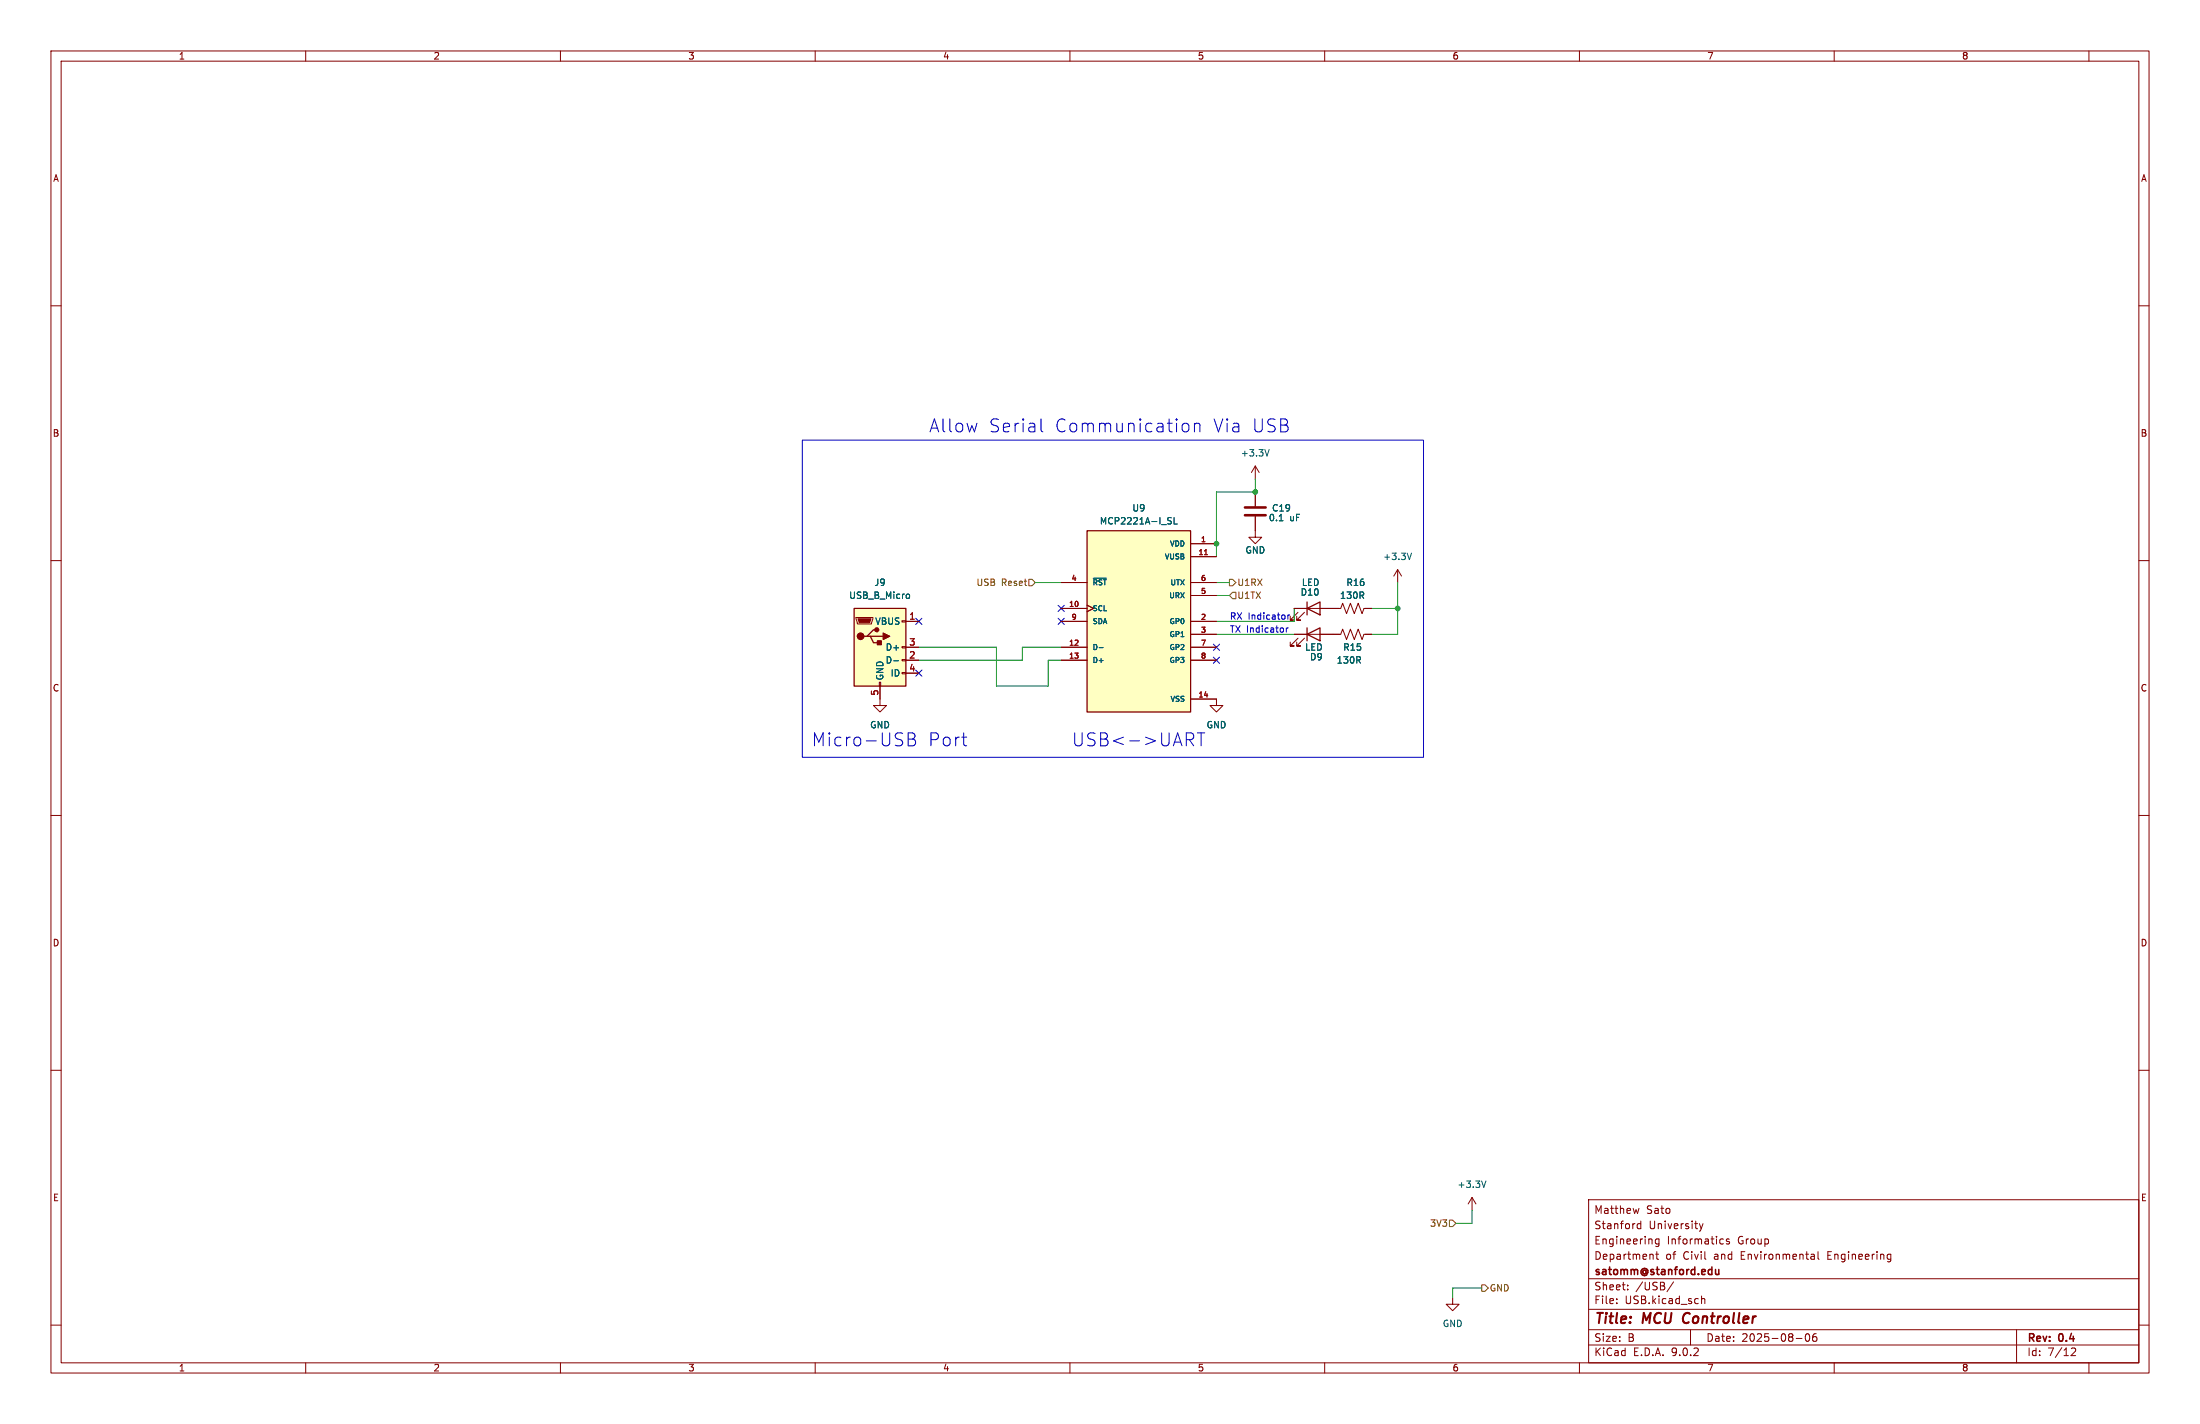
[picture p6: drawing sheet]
<svg xmlns="http://www.w3.org/2000/svg" width="432mm" height="279mm" viewBox="0 0 432 279" stroke-linecap="round" stroke-linejoin="round" font-family="sans-serif">
<g fill="none" stroke="#840000" stroke-width=".2">
<path d="M10 10h411.8v259.4h-411.8zM12 12h407.8v255.4h-407.8zM60 10v2M110 10v2M160 10v2M210 10v2M260 10v2M310 10v2M360 10v2M410 10v2M10 60h2M419.8 60h2"/>
<path d="M10 110h2M419.8 110h2M10 160h2M419.8 160h2M10 210h2M419.8 210h2M311.8 235.4h108v32h-108zM321.7 237.1l-.3 1-.3-.7M322 239.6v1.5M10 260h2M311.8 256.9h108M311.8 250.9h108"/>
<path d="M317.3 255.6v.2M317.3 254.9v.1M319.5 252.9v.2M319.5 252.2v.1M322 240.2l-.4-.1-.3 .3 .2 .6h.5M324.4 246.2l.1 .9M325 246.1h.5M325.2 245.6v1.3l.3 .2M325.6 243.1v1.2l-.3 .3-.3-.1M325.6 243.2l-.4-.1-.3 .3 .1 .6h.6M328.5 251.5l-1.3 1.9M333.5 240.1l.4 1"/>
<path d="M333.9 241.1l-.4 .5M334 254.3v1.5M334 254.9l.2-.1 .3 .1 .1 .9M334.3 240.1l-.4 1M337.8 243.1l.5 .1M338.3 244l-.5 .1M339.4 243.2l-.4-.1-.2 .2 .1 .2 .5 .2v.3h-.6M355.6 246.1h.3l.2 .2v.8M356.1 247l-.5 .1M356.1 246.4l-.5 .1M356.8 245.6v1.3l.2 .2M370.7 246.1l.4 .1"/>
<path d="M371.1 247l-.4 .1M371.1 246.1v1.2l-.3 .3M419.8 260h2M60 267.4v2M110 267.4v2M160 267.4v2M210 267.4v2M260 267.4v2M310 267.4v2M311.8 263.9h108M311.8 260.9h108M331.8 260.9v3"/>
<path d="M352.5 262.6h1.2M354.5 261.8l.2-.1a.8 .8 0 0 1 .5 .7 .8 .8 0 0 1-.5 .8l-.2-.2-.2-.4zM356.5 261.7a.59 .59 0 0 0-.7 .6v.6l.1 .2 .4 .1 .2-.2 .1-.5-.1-.2h-.5l-.2 .2M360 267.4v2M395.8 260.9v6.5M406.5 264.6l.6-.1 .2 .1 .1 .3-.9 1.1h.9M410 267.4v2"/>
</g>
<path d="M330.6 257.9l-.1 .2a1.23 1.23 0 0 0 .1 1.4" fill="none" stroke="#840000" stroke-width=".4"/>
<path d="M336.7 249.1l.1 .9 .3 .1 .3-.2M337.4 249.1v1" fill="none" stroke="#840000" stroke-width=".3"/>
<path d="M213.4 104.1h20.3v35.6h-20.3z" fill="#ffffc2"/>
<path d="M213.4 104.1h20.3v35.6h-20.3z" fill="none" stroke="#840000" stroke-width=".25"/>
<g fill="none" stroke="#840000" stroke-width=".2">
<path d="M208.3 114.3h5.1M208.3 119.4h5.1M213.4 118.7l1.2 .7-1.2 .6M233.7 114.3h5.1M233.7 106.7h5.1M233.7 109.2h5.1M233.7 116.8h5.1M172.7 137.2v1.2h1.3l-1.3 1.3-1.3-1.3h1.3M208.3 121.9h5.1M208.3 127h5.1M208.3 129.5h5.1M233.7 121.9h5.1"/>
<path d="M233.7 127h5.1M233.7 129.5h5.1M233.7 124.5h5.1M233.7 137.2h5.1"/>
</g>
<path d="M214.6 113.5h2.5M229.4 102.1l.4 .2 .1 .3-.2 .2h-.3M229.4 101.5l.5 .1M230.4 101.5v1.3h.6M215.7 127.1h.8" fill="none" stroke="#006464" stroke-width=".2"/>
<path d="M236.4 108.8h.6" fill="none" stroke="#a90000" stroke-width=".2"/>
<path d="M167.6 119.4h10.2v15.2h-10.2z" fill="#ffffc2"/>
<path d="M167.6 119.4h10.2v15.2h-10.2zM256.5 119.4l2.6-1.3v2.6zM256.5 118.1v2.6M170.2 124.8h.6l.6 1.3h1.3M170.8 124.8h2.6M172.1 123.6h-.7l-1.2 1.2h-.7M256.5 124.5l2.6-1.3v2.5zM256.5 123.2v2.5" fill="none" stroke="#840000" stroke-width=".25"/>
<g fill="none" stroke="#840000" stroke-width=".2">
<path d="M246.4 91.4l-.8 1.3M246.4 91.4l.7 1.3M246.4 91.4v2.6M246.4 96.5v2.8M208.3 119.4h5.1M208.3 114.3h5.1M213.4 118.7l1.2 .7-1.2 .6M233.7 114.3h5.1M233.7 106.7h5.1M233.7 109.2h5.1M233.7 116.8h5.1M246.4 101.3v4.1h1.2l-1.2 1.3-1.3-1.3h1.3"/>
<path d="M254 119.4h9.1l.4-1 .8 2 .7-2 .8 2 .8-2 .7 2 .4-1h1.5M274.3 111.8l-.7 1.2M274.3 111.8l.8 1.2M274.3 111.8v2.5M168 121.2h3.3v.2l-.2 1h-2.8zM172.6 133.9h.2v.7h-.2zM172.7 134.6v2.6M177 121.8h.8v.2h-.8zM177 126.9h.8v.2h-.8zM177 129.4h.8v.3h-.8zM177 132h.8v.2h-.8zM177.8 121.9h2.5"/>
<path d="M177.8 127h2.5M177.8 129.5h2.5M177.8 132.1h2.5M208.3 121.9h5.1M208.3 127h5.1M208.3 129.5h5.1M233.7 137.2h5.1v1.2h1.2l-1.2 1.3-1.3-1.3h1.3M233.7 121.9h5.1M233.7 127h5.1M233.7 129.5h5.1M233.7 124.5h5.1M254 124.5h9.1l.4-1.1 .8 2.1 .7-2.1 .8 2.1 .8-2.1 .7 2.1 .4-1h1.5"/>
<path d="M254.8 125.2l-1.6 1.5h.8h-.8v-.7M254.8 120.1l-1.6 1.6h.8h-.8v-.8M256 125.2l-1.5 1.5h.8h-.8v-.7M256 120.1l-1.5 1.6h.8h-.8v-.8M288.9 235l-.7 1.2M288.9 235l.8 1.2M288.9 235v2.5M285.1 254.6v1.3h1.3l-1.3 1.3-1.3-1.3h1.3"/>
</g>
<path d="M168.4 121.4h2.5l-.2 .8h-2z" fill="#840000" stroke="#840000" stroke-width=".2"/>
<g fill="#840000" stroke="#840000" stroke-width=".25">
<path d="M172.2 125.7h.8v.8h-.8z"/>
<path d="M173.4 124.2l1.2 .6-1.2 .7z"/>
<circle cx="168.9" cy="124.8" r=".63"/>
<circle cx="172.1" cy="123.6" r=".38"/>
</g>
<path d="M249.1 88.2l-.4 1.3M178.1 116.6l.4 .2v.5l-.4 .1M214.6 113.5h2.5M229.4 102.1l.4 .2 .1 .3-.2 .2h-.3M229.4 101.5l.5 .1M230.4 101.5v1.3h.6M251.1 102.2h.7M277 108.5l-.4 1.3M175.4 129.6h1M215.7 127.1h.8M291.6 231.7l-.4 1.3" fill="none" stroke="#006464" stroke-width=".2"/>
<path d="M244.3 99.6h4.1M244.3 101.1h4.1" fill="none" stroke="#840000" stroke-width=".51"/>
<path d="M201.9 113.7h.7l.6 .6-.6 .6h-.7zM241.3 113.7h.6l.7 .6-.7 .6h-.6zM241.9 116.2h.7v1.3h-.7l-.6-.7zM284.5 239.4h.6l.6 .6-.6 .7h-.6zM290.8 252.1h.7l.6 .6-.6 .7h-.7z" fill="none" stroke="#725600" stroke-width=".2"/>
<path d="M246.4 94v2.5h-7.6v12.7M203.2 114.3h5.1M238.8 114.3h2.5M238.8 116.8h2.5M254 119.4v2.5h-15.2M269.2 119.4h5.1M274.3 114.3v10.2h-5.1M180.3 127h15.3v7.6h10.1v-5.1h2.6M208.3 127h-7.6v2.5h-20.4M238.8 124.5h15.2M288.9 237.5v2.5h-3.2M290.8 252.7h-5.7v1.9" fill="none" stroke="#009600" stroke-width=".2"/>
<path d="M207.7 118.8l1.2 1.2M208.9 118.8l-1.2 1.2M179.7 121.3l1.2 1.2M179.7 131.5l1.2 1.2M180.9 121.3l-1.2 1.2M180.9 131.5l-1.2 1.2M207.7 121.3l1.2 1.2M208.9 121.3l-1.2 1.2M238.2 128.9l1.2 1.2M238.2 126.4l1.2 1.2M239.4 128.9l-1.2 1.2M239.4 126.4l-1.2 1.2" fill="none" stroke="#000084" stroke-width=".2"/>
<g fill="none" stroke="#0000c2" stroke-width=".2">
<path d="M157.5 86.4h121.9v62.2h-121.9zM204.3 82.2v2.2l.4 .3M232.3 83.2a.69 .69 0 0 1 1 .3v.8a.69 .69 0 0 1-1 .3M234.4 83.3a.63 .63 0 0 1 1.1 .1v1.3M234.4 83v1.7M252.5 123.2v.8M252.8 120.7v.8M252.8 123.2l-.3 .2M253.1 120.7l-.3 .2M178.3 143.8h.8a.62 .62 0 0 1 .5 .6 .62 .62 0 0 1-.5 .6 .68 .68 0 0 1 .6 .6 .68 .68 0 0 1-.5 .7h-.9zM178.3 145h.8M232.8 143.8h1a.69 .69 0 0 1 .5 .7 .69 .69 0 0 1-.5 .6h-1"/>
<path d="M233.4 145.1l.9 1.2M235 143.8h1.5M235.7 143.8v2.5"/>
</g>
<path d="M236.4 108.8h.6" fill="none" stroke="#a90000" stroke-width=".2"/>
<g fill="#009600" stroke="#009600" stroke-width=".2">
<circle cx="274.3" cy="119.4" r=".46"/>
<circle cx="238.8" cy="106.7" r=".46"/>
<circle cx="246.4" cy="96.5" r=".46"/>
</g>
<g font-size="3.5" fill="#0000c2">
<text x="182.3" y="85.1">Allow</text>
<text x="194" y="85.1">Serial</text>
<text x="206.9" y="85.1">Communication</text>
<text x="237.9" y="85.1">Via USB</text>
<text x="159.3" y="146.7">Micro-USB</text>
<text x="182.1" y="146.7">Port</text>
<text x="210.4" y="146.7">USB&lt;-&gt;UART</text>
</g>
<g font-size="2.8" fill="#840000">
<text x="312.8" y="260.3">Title:</text>
<text x="322.5" y="260.3">MCU</text>
<text x="331.2" y="260.3">Controller</text>
</g>
<g font-size="2.1" fill="#840000">
<text x="312.8" y="238.4">Matthew</text>
<text x="323.1" y="238.4">Sato</text>
<text x="312.8" y="244.4">Engineering</text>
<text x="312.8" y="241.4">Stanford</text>
<text x="323.6" y="241.4">University</text>
<text x="327.2" y="244.4">Informatics</text>
<text x="341.1" y="244.4">Group</text>
<text x="312.8" y="250.6">satomm@stanford.edu</text>
<text x="312.8" y="247.4">Department</text>
<text x="326.9" y="247.4">of</text>
<text x="330.4" y="247.4">Civil</text>
<text x="336.6" y="247.4">and</text>
<text x="341.9" y="247.4">Environmental</text>
<text x="359.1" y="247.4">Engineering</text>
<text x="312.8" y="256.1">File:</text>
<text x="312.8" y="253.4">Sheet:</text>
<text x="318.9" y="256.1">USB.kicad_sch</text>
<text x="321" y="253.4">/USB/</text>
<text x="312.8" y="263.5">Size:</text>
<text x="319.5" y="263.5">B</text>
<text x="334.8" y="263.5">Date:</text>
<text x="341.8" y="263.5">2025-08-06</text>
<text x="397.8" y="263.7">Rev:</text>
<text x="404.2" y="263.7">0.4</text>
<text x="312.8" y="266.3">KiCad</text>
<text x="320.5" y="266.3">E.D.A.</text>
<text x="328.1" y="266.3">9.0.2</text>
<text x="397.8" y="266.3">Id:</text>
<text x="401.9" y="266.3">7/12</text>
</g>
<g font-size="1.8" fill="#840000">
<text x="35" y="11.9">1</text>
<text x="85" y="11.9">2</text>
<text x="135" y="11.9">3</text>
<text x="185" y="11.9">4</text>
<text x="235" y="11.9">5</text>
<text x="285" y="11.9">6</text>
<text x="335" y="11.9">7</text>
<text x="385" y="11.9">8</text>
<text x="10.3" y="35.9">A</text>
<text x="420.1" y="35.9">A</text>
<text x="10.3" y="85.9">B</text>
<text x="420.1" y="85.9">B</text>
<text x="10.3" y="135.9">C</text>
<text x="420.1" y="135.9">C</text>
<text x="10.3" y="185.9">D</text>
<text x="420.1" y="185.9">D</text>
<text x="10.3" y="235.9">E</text>
<text x="420.1" y="235.9">E</text>
<text x="35" y="269.3">1</text>
<text x="85" y="269.3">2</text>
<text x="135" y="269.3">3</text>
<text x="185" y="269.3">4</text>
<text x="235" y="269.3">5</text>
<text x="285" y="269.3">6</text>
<text x="335" y="269.3">7</text>
<text x="385" y="269.3">8</text>
</g>
<g font-size="1.8" fill="#006464">
<text x="243.4" y="89.8">+3.3V</text>
<text x="222.1" y="100.6">U9</text>
<text x="249.6" y="100.6">C19</text>
<text x="215.8" y="103.1">MCP2221A-I_SL</text>
<text x="248.9" y="102.5">0.1</text>
<text x="253.1" y="102.5">uF</text>
<text x="244.3" y="108.8">GND</text>
<text x="271.4" y="110.1">+3.3V</text>
<text x="166.6" y="117.7">USB_B_Micro</text>
<text x="171.5" y="115.2">J9</text>
<text x="255.2" y="117.1">D10</text>
<text x="255.4" y="115.2">LED</text>
<text x="262.9" y="117.7">130R</text>
<text x="264.2" y="115.2">R16</text>
<text x="171.7" y="122.8">VBUS</text>
<text x="173.7" y="127.9">D+</text>
<text x="173.7" y="130.4">D-</text>
<text x="256.1" y="127.9">LED</text>
<text x="257" y="129.8">D9</text>
<text x="262.3" y="130.4">130R</text>
<text x="263.5" y="127.9">R15</text>
<text x="173.6" y="133.6" transform="rotate(-90 173.6 133.6)">GND</text>
<text x="174.7" y="132.9">ID</text>
<text x="170.7" y="143.1">GND</text>
<text x="236.7" y="143.1">GND</text>
<text x="286" y="233.3">+3.3V</text>
<text x="283.1" y="260.6">GND</text>
</g>
<g font-size="1.8" fill="#725600">
<text x="191.6" y="115.2">USB</text>
<text x="196.5" y="115.2">Reset</text>
<text x="242.8" y="117.7">U1TX</text>
<text x="242.8" y="115.2">U1RX</text>
<text x="280.6" y="240.9">3V3</text>
<text x="292.3" y="253.6">GND</text>
</g>
<g font-size="1.8" fill="#a90000">
<text x="178.4" y="121.7">1</text>
<text x="178.4" y="126.7">3</text>
<text x="178.4" y="129.3">2</text>
<text x="178.4" y="131.8">4</text>
<text x="172.5" y="136.6" transform="rotate(-90 172.5 136.6)">5</text>
</g>
<g font-size="1.8" fill="#0000c2">
<text x="241.3" y="121.7">RX Indicator</text>
<text x="241.3" y="124.2">TX Indicator</text>
</g>
<g font-size="1.4" fill="#006464">
<text x="229.5" y="107.4">VDD</text>
<text x="228.5" y="110">VUSB</text>
<text x="214.4" y="115">~{RST}</text>
<text x="229.4" y="117.6">URX</text>
<text x="229.6" y="115">UTX</text>
<text x="214.4" y="120.1">SCL</text>
<text x="214.4" y="122.7">SDA</text>
<text x="229.4" y="122.7">GP0</text>
<text x="229.4" y="125.2">GP1</text>
<text x="214.4" y="127.7">D-</text>
<text x="214.4" y="130.3">D+</text>
<text x="229.4" y="127.7">GP2</text>
<text x="229.4" y="130.3">GP3</text>
<text x="229.6" y="137.9">VSS</text>
</g>
<g font-size="1.4" fill="#a90000">
<text x="235.6" y="106.4">1</text>
<text x="235.1" y="109">11</text>
<text x="209.7" y="119.1">10</text>
<text x="210.2" y="114">4</text>
<text x="235.6" y="114">6</text>
<text x="235.6" y="116.6">5</text>
<text x="210.2" y="121.7">9</text>
<text x="235.6" y="121.7">2</text>
<text x="235.6" y="124.2">3</text>
<text x="209.7" y="126.7">12</text>
<text x="209.7" y="129.3">13</text>
<text x="235.6" y="126.7">7</text>
<text x="235.6" y="129.3">8</text>
<text x="235.1" y="136.9">14</text>
</g>
</svg>
